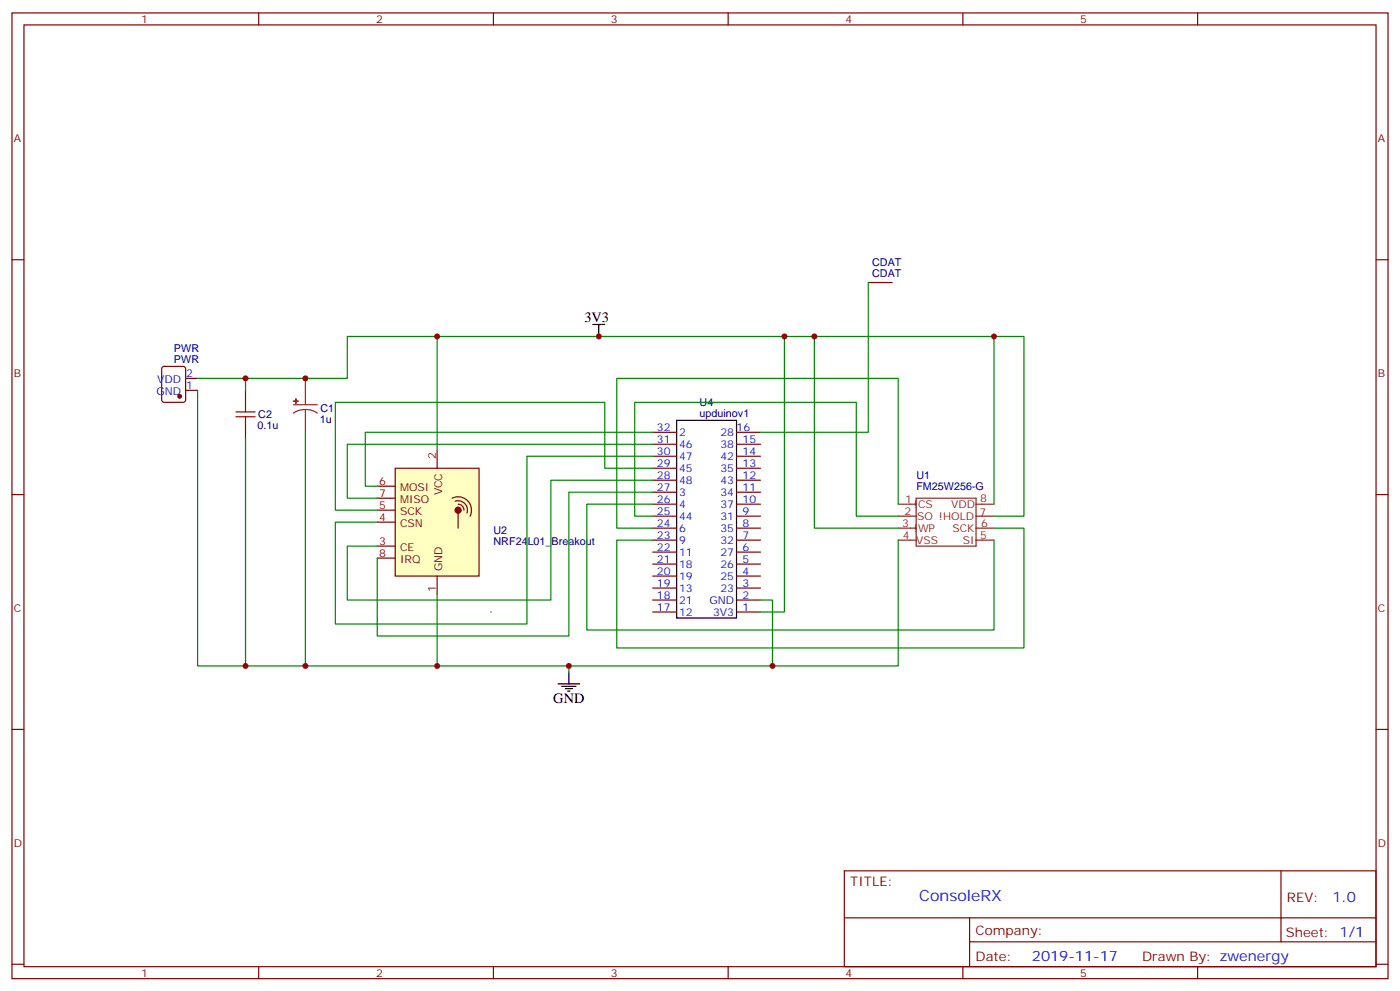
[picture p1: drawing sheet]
<svg xmlns="http://www.w3.org/2000/svg" width="412mm" height="292mm" viewBox="0 0 412 292" stroke-linecap="round" stroke-linejoin="round" font-family="sans-serif">
<g fill="none" stroke="#870000" stroke-width=".35">
<path d="M3.5 3.8h405.4v284.3h-405.4zM7.1 7.3h398.2v277.3h-398.2zM76.2 3.8v3.5M145.3 3.8v3.5M214.5 3.8v3.5M283.6 3.8v3.5M352.8 3.8v3.5M3.5 76.5h3.6M405.3 76.5h3.6M192.3 137.9h7M192.3 134.3h7M192.3 130.8h7"/>
<path d="M192.3 127.3h7M217 137.9h7M217 134.3h7M217 130.8h7M217 127.3h7M3.5 145.6h3.6M192.3 155.5h7M192.3 159h7M192.3 141.4h7M192.3 144.9h7M192.3 148.4h7M192.3 152h7"/>
<path d="M217 155.5h7M217 159h7M217 141.4h7M217 144.9h7M217 148.4h7M217 152h7M405.3 145.6h3.6M192.3 176.7h7M192.3 173.1h7M192.3 169.6h7M192.3 162.6h7M192.3 166.1h7"/>
<path d="M217 176.7h7M217 173.1h7M217 169.6h7M217 162.6h7M217 166.1h7M192.3 180.2h7M217 180.2h7M3.5 214.8h3.6M405.3 214.8h3.6M248.7 256.4h156.6v28.2h-156.6zM377.3 256.4v20.9M248.7 270.2h156.5"/>
<path d="M285.6 277.3h119.6M285.6 270.2v14.2M3.5 283.9h3.6M76.2 284.6v3.5M145.3 284.6v3.5M214.5 284.6v3.5M283.6 284.6v3.5M352.8 284.6v3.5M405.3 283.9h3.6"/>
</g>
<path d="M199.3 123.8h17.7v58.2h-17.7z" fill="none" stroke="#000" stroke-width=".35"/>
<path d="M116.4 137.9h24.7v31.7h-24.7z" fill="#ffffc2" stroke="#850000" stroke-width=".35"/>
<g fill="none" stroke="#850000" stroke-width=".35">
<path d="M128.8 132.6v5.3M111.1 153.7h5.3M111.1 150.2h5.3M111.1 143.2h5.3M111.1 146.7h5.3M133.2 146.7a4 4 0 0 1 4.5 .7 4 4 0 0 1 .8 4.6M134.1 147.6a2.75 2.75 0 0 1 2.8 .6 2.75 2.75 0 0 1 .6 2.9M134.9 148.4a1.73 1.73 0 0 1 1.8 1.8M134.9 151.1v4.4M111.1 160.8h5.3M111.1 164.3h5.3M128.8 169.6v5.3"/>
<path d="M144.6 180.2h.1"/>
</g>
<circle cx="134.9" cy="150.2" r=".88" fill="#850000" stroke="#850000" stroke-width=".35"/>
<g fill="none" stroke="#8c2424" stroke-width=".35">
<path d="M86.4 119.2h7.1M90 113.2v6M90 120.6l1.8 .2 1.7 .8M90 120.6l-1.9 .2-1.7 .8M90 120.6v6.7M264.6 148.4h5.3M264.6 152h5.3M264.6 155.5h5.3M264.6 159h5.3M269.9 146.7h17.6v14.1h-17.6zM287.5 148.4h5.3M287.5 152h5.3"/>
<path d="M287.5 155.5h5.3M287.5 159h5.3"/>
</g>
<path d="M255.8 83.2h7M47.9 108.1l.4-.2h5.7l.6 .4 .1 9.5-.5 .6-5.9 .1-.6-.5-.1-9.4zM54.7 114.9h3.5M54.7 111.4h3.5M72.3 114.9v3.6M72.3 125.5v3.5" fill="none" stroke="#870000" stroke-width=".35"/>
<circle cx="52.9" cy="116.7" r=".53" fill="#870000" stroke="#870000" stroke-width=".35"/>
<g fill="#8c2424" stroke="#8c2424" stroke-width=".35">
<path d="M86.4 118.1h1.4z"/>
<path d="M87.1 117.4l.1 1.4z"/>
</g>
<path d="M72.3 118.5v2.8M69.5 122.7h5.6M69.5 121.3h5.6M72.3 122.7v2.8" fill="none" stroke="#a10000" stroke-width=".35"/>
<path d="M174.6 95.5h3.6M176.4 95.5v3.6M167.6 197.8v3.6M164.4 201.4h6.3M165.5 202.1h4.2M166.5 202.8h2.1M167.2 203.5h.7" fill="none" stroke="#000" stroke-width=".35"/>
<g fill="none" stroke="#008700" stroke-width=".35">
<path d="M128.8 99.1h-26.5v12.3h-44.1M231.1 99.1h61.7v49.3M239.9 99.1v56.4h24.7M255.8 83.2v44.1h-31.8M292.8 99.1h8.8v52.9h-8.8M58.2 114.9v81.2h70.6M72.3 111.4v3.5M90 111.4v1.8M72.3 129v67.1M90 127.3v68.8M128.8 132.6v-33.5h102.3v81.1h-7.1M192.3 127.3h-84.7v15.9h3.5"/>
<path d="M192.3 130.8h-90v15.9h8.8M192.3 137.9h-14.1v-19.4h-79.4v31.7h12.3M192.3 134.3h-37.1v49.4h-56.4v-30h12.3M192.3 152h-5.3v-33.5h65.2v33.5h12.4M192.3 148.4h-19.4v37.1h119.9v-26.5M192.3 141.4h-30v35.3h-60v-15.9h8.8M192.3 144.9h-24.7v42.4h-56.5v-23M264.6 159v37.1h-37.1M264.6 148.4v-37h-82.9v44.1h10.6M292.8 155.5h8.8v35.3h-119.9v-31.8h10.6M128.8 174.9v21.2h38.8v1.7M224 176.7h3.5v19.4h-59.9"/>
</g>
<g fill="#c00">
<circle cx="72.3" cy="196.1" r=".88"/>
<circle cx="90" cy="111.4" r=".88"/>
<circle cx="128.8" cy="196.1" r=".88"/>
<circle cx="239.9" cy="99.1" r=".88"/>
<circle cx="231.1" cy="99.1" r=".88"/>
<circle cx="176.4" cy="99.1" r=".88"/>
<circle cx="227.5" cy="196.1" r=".88"/>
<circle cx="292.8" cy="99.1" r=".88"/>
<circle cx="128.8" cy="99.1" r=".88"/>
<circle cx="90" cy="196.1" r=".88"/>
<circle cx="72.3" cy="111.4" r=".88"/>
<circle cx="167.6" cy="196.1" r=".88"/>
</g>
<text font-size="4.6" fill="#00f" x="270.8" y="265.4">ConsoleRX</text>
<g font-size="4.2">
<text x="172.2" y="94.8">3V3</text>
<text x="163" y="207">GND</text>
</g>
<g font-size="4.2" fill="#00f">
<text x="392.5" y="265.7">1.0</text>
<text x="304" y="283">2019-11-17</text>
</g>
<g font-size="3.9" fill="#800">
<text x="250.5" y="261">TITLE:</text>
<text x="379.1" y="265.7">REV:</text>
<text x="287.4" y="275.2">Company:</text>
<text x="378.7" y="275.8">Sheet: 1/1</text>
<text x="287.4" y="282.9">Date:</text>
<text x="336.4" y="282.9">Drawn By: zwenergy</text>
</g>
<g font-size="3.2" fill="#800">
<text x="41.6" y="6.8">1</text>
<text x="110.8" y="6.8">2</text>
<text x="179.9" y="6.8">3</text>
<text x="249.1" y="6.8">4</text>
<text x="318.2" y="6.8">5</text>
<text x="4.1" y="41.9">A</text>
<text x="405.9" y="41.9">A</text>
<text x="4.1" y="111.1">B</text>
<text x="405.9" y="111.1">B</text>
<text x="4.1" y="180.2">C</text>
<text x="405.9" y="180.2">C</text>
<text x="4.1" y="249.3">D</text>
<text x="405.9" y="249.3">D</text>
<text x="41.6" y="287.6">1</text>
<text x="110.8" y="287.6">2</text>
<text x="179.9" y="287.6">3</text>
<text x="249.1" y="287.6">4</text>
<text x="318.2" y="287.6">5</text>
</g>
<g font-size="3.2" fill="#000080">
<text x="256.9" y="81.4">CDAT</text>
<text x="256.9" y="78.2">CDAT</text>
<text x="51.3" y="106.8">PWR</text>
<text x="51.3" y="103.6">PWR</text>
<text x="206.1" y="119.4">U4</text>
<text x="76.1" y="123.1">C2</text>
<text x="94.2" y="124.5">1u</text>
<text x="94.4" y="121.4">C1</text>
<text x="206.1" y="122.7">upduinov1</text>
<text x="75.8" y="126.3">0.1u</text>
<text x="269.9" y="141.1">U1</text>
<text x="269.9" y="144.3">FM25W256-G</text>
<text x="145.4" y="160.4">NRF24L01_Breakout</text>
<text x="145.4" y="157.2">U2</text>
</g>
<g font-size="3.2" fill="#00f">
<text x="46.3" y="112.8">VDD</text>
<text x="54.9" y="111.1">2</text>
<text x="46.1" y="116.3">GND</text>
<text x="54.9" y="114.6">1</text>
<text x="193.5" y="130.5">31</text>
<text x="193.5" y="126.9">32</text>
<text x="200" y="131.9">46</text>
<text x="200" y="128.3">2</text>
<text x="212.2" y="131.9">38</text>
<text x="212.2" y="128.3">28</text>
<text x="217" y="126.9">16</text>
<text x="218.7" y="130.5">15</text>
<text x="193.5" y="137.5">29</text>
<text x="193.5" y="134">30</text>
<text x="200" y="135.4">47</text>
<text x="212.2" y="135.4">42</text>
<text x="218.7" y="137.5">13</text>
<text x="218.7" y="134">14</text>
<text x="193.5" y="141">28</text>
<text x="200" y="138.9">45</text>
<text x="200" y="142.5">48</text>
<text x="212.2" y="142.5">43</text>
<text x="212.2" y="138.9">35</text>
<text x="218.7" y="141">12</text>
<text x="193.5" y="144.6">27</text>
<text x="193.5" y="148.1">26</text>
<text x="200" y="146">3</text>
<text x="200" y="149.5">4</text>
<text x="212.2" y="146">34</text>
<text x="212.2" y="149.5">37</text>
<text x="218.7" y="144.6">11</text>
<text x="218.7" y="148.1">10</text>
<text x="193.5" y="155.2">24</text>
<text x="193.5" y="151.6">25</text>
<text x="200" y="153">44</text>
<text x="212.2" y="153">31</text>
<text x="218.7" y="155.2">8</text>
<text x="218.7" y="151.6">9</text>
<text x="193.5" y="158.7">23</text>
<text x="200" y="156.6">6</text>
<text x="200" y="160.1">9</text>
<text x="212.2" y="156.6">35</text>
<text x="212.2" y="160.1">32</text>
<text x="218.7" y="158.7">7</text>
<text x="193.5" y="162.2">22</text>
<text x="193.5" y="165.7">21</text>
<text x="200" y="163.6">11</text>
<text x="200" y="167.1">18</text>
<text x="212.2" y="163.6">27</text>
<text x="212.2" y="167.1">26</text>
<text x="218.7" y="162.2">6</text>
<text x="218.7" y="165.7">5</text>
<text x="193.5" y="172.8">19</text>
<text x="193.5" y="169.3">20</text>
<text x="200" y="170.7">19</text>
<text x="212.2" y="170.7">25</text>
<text x="218.7" y="172.8">3</text>
<text x="218.7" y="169.3">4</text>
<text x="193.5" y="179.8">17</text>
<text x="193.5" y="176.3">18</text>
<text x="200" y="177.7">21</text>
<text x="200" y="174.2">13</text>
<text x="209" y="177.7">GND</text>
<text x="212.2" y="174.2">23</text>
<text x="218.7" y="179.8">1</text>
<text x="218.7" y="176.3">2</text>
<text x="200" y="181.3">12</text>
<text x="210.1" y="181.3">3V3</text>
</g>
<g font-size="3.2" fill="#840000">
<text x="128.4" y="135.1" transform="rotate(-90 128.4 135.1)">2</text>
<text x="111.7" y="142.8">6</text>
<text x="111.7" y="149.9">5</text>
<text x="111.7" y="146.3">7</text>
<text x="117.8" y="144.7">MOSI</text>
<text x="117.8" y="148.2">MISO</text>
<text x="130.3" y="145.9" transform="rotate(-90 130.3 145.9)">VCC</text>
<text x="111.7" y="153.4">4</text>
<text x="117.8" y="155.2">CSN</text>
<text x="117.8" y="151.7">SCK</text>
<text x="111.7" y="160.4">3</text>
<text x="111.7" y="164">8</text>
<text x="117.8" y="162.3">CE</text>
<text x="117.8" y="165.8">IRQ</text>
<text x="130.3" y="168.2" transform="rotate(-90 130.3 168.2)">GND</text>
<text x="128.4" y="174.4" transform="rotate(-90 128.4 174.4)">1</text>
</g>
<g font-size="3.2" fill="#8d2323">
<text x="266.6" y="148.1">1</text>
<text x="269.2" y="149.5">!CS</text>
<text x="280.2" y="149.5">VDD</text>
<text x="288.8" y="147.8">8</text>
<text x="265.8" y="155.2">3</text>
<text x="266.4" y="151.6">2</text>
<text x="270.2" y="153">SO !HOLD</text>
<text x="288.6" y="151.8">7</text>
<text x="289" y="155.2">6</text>
<text x="266" y="158.8">4</text>
<text x="269.2" y="156.6">!WP</text>
<text x="269.9" y="160.1">VSS</text>
<text x="280.5" y="156.6">SCK</text>
<text x="283.6" y="160.2">SI</text>
<text x="288.8" y="158.7">5</text>
</g>
</svg>
